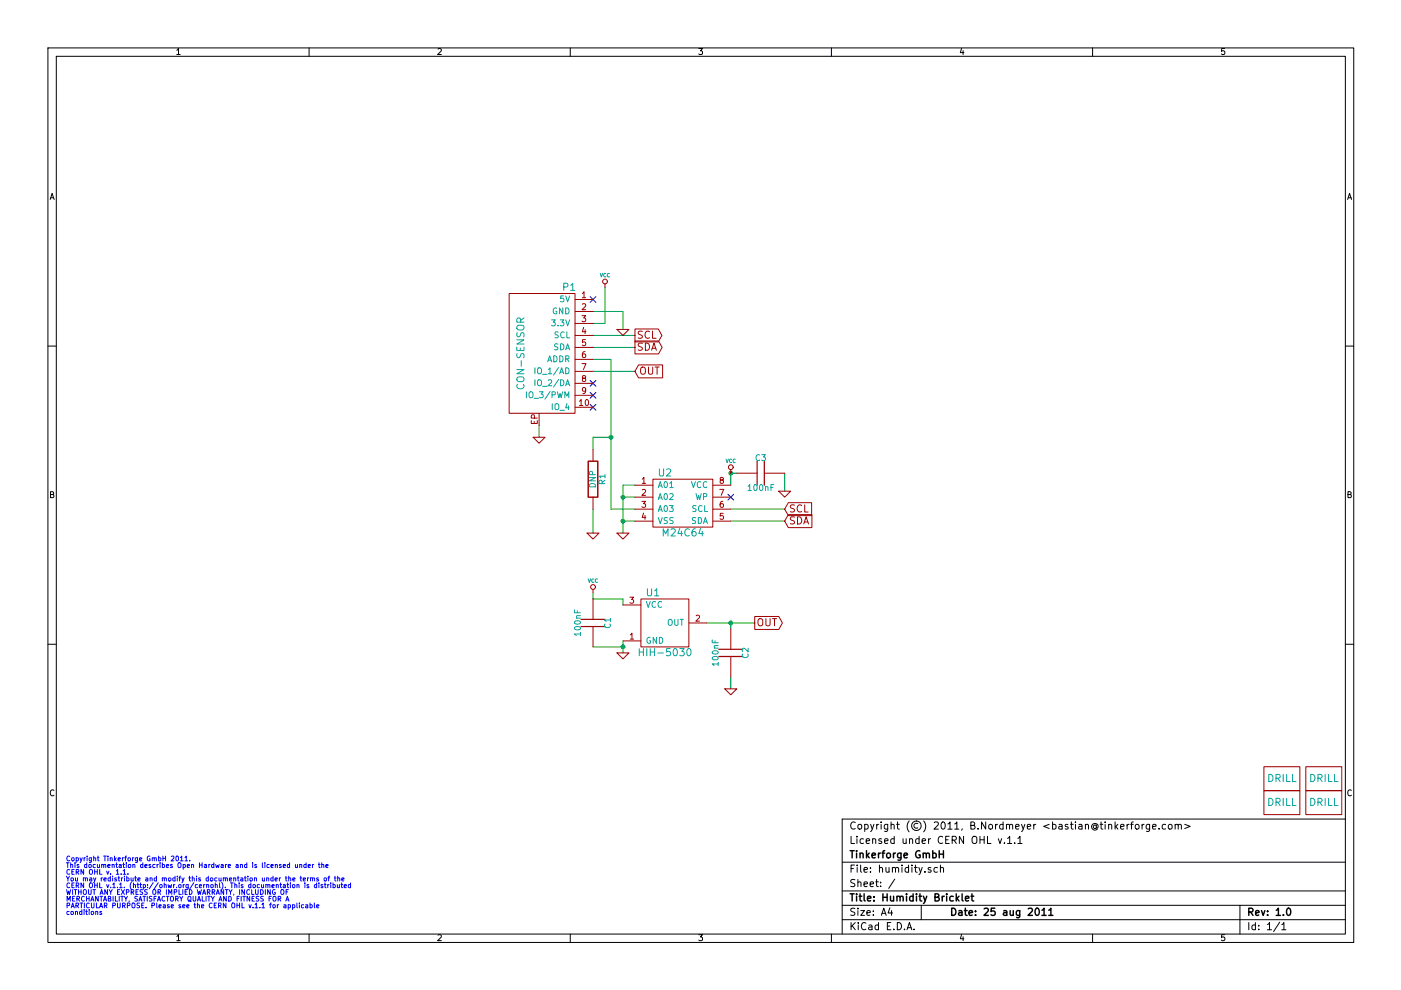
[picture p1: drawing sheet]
EESchema Schematic File Version 2  date Do 25 Aug 2011 13:20:14 CEST
LIBS:power
LIBS:device
LIBS:transistors
LIBS:conn
LIBS:linear
LIBS:regul
LIBS:74xx
LIBS:cmos4000
LIBS:adc-dac
LIBS:memory
LIBS:xilinx
LIBS:special
LIBS:microcontrollers
LIBS:dsp
LIBS:microchip
LIBS:analog_switches
LIBS:motorola
LIBS:texas
LIBS:intel
LIBS:audio
LIBS:interface
LIBS:digital-audio
LIBS:philips
LIBS:display
LIBS:cypress
LIBS:siliconi
LIBS:opto
LIBS:atmel
LIBS:contrib
LIBS:valves
LIBS:tinkerforge
LIBS:humidity-cache
EELAYER 25  0
EELAYER END
$Descr A4 11700 8267
encoding utf-8
Sheet 1 1
Title "Humidity Bricklet"
Date "25 aug 2011"
Rev "1.0"
Comp "Tinkerforge GmbH"
Comment1 "Licensed under CERN OHL v.1.1"
Comment2 "Copyright (©) 2011, B.Nordmeyer <bastian@tinkerforge.com>"
Comment3 ""
Comment4 ""
$EndDescr
Text Notes 550  7200 0    40   ~ 0
Copyright Tinkerforge GmbH 2011.\nThis documentation describes Open Hardware and is licensed under the\nCERN OHL v. 1.1.\nYou may redistribute and modify this documentation under the terms of the\nCERN OHL v.1.1. (http://ohwr.org/cernohl). This documentation is distributed\nWITHOUT ANY EXPRESS OR IMPLIED WARRANTY, INCLUDING OF\nMERCHANTABILITY, SATISFACTORY QUALITY AND FITNESS FOR A\nPARTICULAR PURPOSE. Please see the CERN OHL v.1.1 for applicable\nconditions\n
NoConn ~ 4950 2500
Wire Wire Line
	5050 2400 5050 2700
Wire Wire Line
	5050 2700 4950 2700
Connection ~ 6100 5200
Wire Wire Line
	6300 5200 5900 5200
Wire Wire Line
	6100 5750 6100 5650
Wire Wire Line
	6100 5200 6100 5250
Wire Wire Line
	4950 4950 4950 5000
Wire Wire Line
	4950 5000 5200 5000
Connection ~ 5200 5400
Wire Wire Line
	5200 5350 5200 5450
Wire Wire Line
	5100 3000 5100 4250
Connection ~ 5100 3650
Wire Wire Line
	5100 3650 4950 3650
Wire Wire Line
	4950 3650 4950 3750
Connection ~ 6100 3950
Wire Wire Line
	6150 3950 6100 3950
Wire Wire Line
	6550 4100 6550 3950
Wire Wire Line
	4950 3100 5300 3100
Wire Wire Line
	6100 4350 6550 4350
Wire Wire Line
	4950 2800 5300 2800
Connection ~ 5200 4150
Wire Wire Line
	5300 4050 5200 4050
Wire Wire Line
	5200 4050 5200 4450
Wire Wire Line
	5200 4350 5300 4350
Wire Wire Line
	4500 3650 4500 3550
Wire Wire Line
	5100 3000 4950 3000
Wire Wire Line
	5100 4250 5300 4250
Wire Wire Line
	5200 4150 5300 4150
Connection ~ 5200 4350
Wire Wire Line
	4950 2900 5300 2900
Wire Wire Line
	6100 4250 6550 4250
Wire Wire Line
	6100 3950 6100 4050
Wire Wire Line
	4950 4450 4950 4250
Wire Wire Line
	5200 5400 4950 5400
Wire Wire Line
	5200 5000 5200 5050
Wire Wire Line
	4950 2600 5200 2600
Wire Wire Line
	5200 2600 5200 2750
$Comp
L C C2
U 1 1
P 6100 5450
F 0 "C2" V 6200 5450 50  0000 L CNN
F 1 "100nF" V 5950 5450 50  0000 L CNN
F 2 "0603" H 6100 5450 60  0001 C CNN
	1    6100 5450
	1    0    0    -1  
$EndComp
$Comp
L GND #PWR9
U 1 1
P 6100 5750
F 0 "#PWR9" H 6100 5750 30  0001 C CNN
F 1 "GND" H 6100 5680 30  0001 C CNN
	1    6100 5750
	1    0    0    -1  
$EndComp
$Comp
L VCC #PWR4
U 1 1
P 4950 4950
F 0 "#PWR4" H 4950 5050 30  0001 C CNN
F 1 "VCC" H 4950 5050 30  0000 C CNN
	1    4950 4950
	1    0    0    -1  
$EndComp
Text GLabel 6300 5200 2    60   Output ~ 0
OUT
$Comp
L HIH-4030 U1
U 1 1
P 5550 5200
F 0 "U1" H 5450 5450 60  0000 C CNN
F 1 "HIH-5030" H 5550 4950 60  0000 C CNN
F 2 "HIH-4030" H 5550 5200 60  0001 C CNN
	1    5550 5200
	1    0    0    -1  
$EndComp
Text GLabel 5300 3100 2    60   Input ~ 0
OUT
$Comp
L GND #PWR7
U 1 1
P 5200 5450
F 0 "#PWR7" H 5200 5450 30  0001 C CNN
F 1 "GND" H 5200 5380 30  0001 C CNN
	1    5200 5450
	1    0    0    -1  
$EndComp
$Comp
L C C1
U 1 1
P 4950 5200
F 0 "C1" V 5050 5200 50  0000 L CNN
F 1 "100nF" V 4800 5200 50  0000 L CNN
F 2 "0603" H 4950 5200 60  0001 C CNN
	1    4950 5200
	1    0    0    -1  
$EndComp
NoConn ~ 4950 3200
$Comp
L GND #PWR3
U 1 1
P 4950 4450
F 0 "#PWR3" H 4950 4450 30  0001 C CNN
F 1 "GND" H 4950 4380 30  0001 C CNN
	1    4950 4450
	1    0    0    -1  
$EndComp
$Comp
L R R1
U 1 1
P 4950 4000
F 0 "R1" V 5030 4000 50  0000 C CNN
F 1 "DNP" V 4950 4000 50  0000 C CNN
F 2 "0603" H 4950 4000 60  0001 C CNN
	1    4950 4000
	1    0    0    -1  
$EndComp
$Comp
L GND #PWR10
U 1 1
P 6550 4100
F 0 "#PWR10" H 6550 4100 30  0001 C CNN
F 1 "GND" H 6550 4030 30  0001 C CNN
	1    6550 4100
	1    0    0    -1  
$EndComp
NoConn ~ 6100 4150
$Comp
L DRILL U3
U 1 1
P 10700 6500
F 0 "U3" H 10750 6550 60  0001 C CNN
F 1 "DRILL" H 10700 6500 60  0000 C CNN
F 2 "Drill" H 10700 6500 60  0001 C CNN
	1    10700 6500
	1    0    0    -1  
$EndComp
$Comp
L DRILL U4
U 1 1
P 10700 6700
F 0 "U4" H 10750 6750 60  0001 C CNN
F 1 "DRILL" H 10700 6700 60  0000 C CNN
F 2 "Drill" H 10700 6700 60  0001 C CNN
	1    10700 6700
	1    0    0    -1  
$EndComp
$Comp
L DRILL U6
U 1 1
P 11050 6700
F 0 "U6" H 11100 6750 60  0001 C CNN
F 1 "DRILL" H 11050 6700 60  0000 C CNN
F 2 "Drill" H 11050 6700 60  0001 C CNN
	1    11050 6700
	1    0    0    -1  
$EndComp
$Comp
L DRILL U5
U 1 1
P 11050 6500
F 0 "U5" H 11100 6550 60  0001 C CNN
F 1 "DRILL" H 11050 6500 60  0000 C CNN
F 2 "Drill" H 11050 6500 60  0001 C CNN
	1    11050 6500
	1    0    0    -1  
$EndComp
NoConn ~ 4950 3300
NoConn ~ 4950 3400
$Comp
L C C3
U 1 1
P 6350 3950
F 0 "C3" V 6450 3950 50  0000 L CNN
F 1 "100nF" V 6200 3950 50  0000 L CNN
F 2 "0603" H 6350 3950 60  0001 C CNN
	1    6350 3950
	0    -1   -1   0   
$EndComp
Text GLabel 6550 4350 2    60   Input ~ 0
SDA
Text GLabel 6550 4250 2    60   Input ~ 0
SCL
Text GLabel 5300 2900 2    60   Output ~ 0
SDA
Text GLabel 5300 2800 2    60   Output ~ 0
SCL
$Comp
L VCC #PWR8
U 1 1
P 6100 3950
F 0 "#PWR8" H 6100 4050 30  0001 C CNN
F 1 "VCC" H 6100 4050 30  0000 C CNN
	1    6100 3950
	1    0    0    -1  
$EndComp
$Comp
L GND #PWR6
U 1 1
P 5200 4450
F 0 "#PWR6" H 5200 4450 30  0001 C CNN
F 1 "GND" H 5200 4380 30  0001 C CNN
	1    5200 4450
	1    0    0    -1  
$EndComp
$Comp
L CAT24C U2
U 1 1
P 5700 4450
F 0 "U2" H 5550 4950 60  0000 C CNN
F 1 "M24C64" H 5700 4450 60  0000 C CNN
F 2 "TSSOP8" H 5700 4450 60  0001 C CNN
	1    5700 4450
	1    0    0    -1  
$EndComp
$Comp
L VCC #PWR2
U 1 1
P 5050 2400
F 0 "#PWR2" H 5050 2500 30  0001 C CNN
F 1 "VCC" H 5050 2500 30  0000 C CNN
	1    5050 2400
	1    0    0    -1  
$EndComp
$Comp
L GND #PWR5
U 1 1
P 5200 2750
F 0 "#PWR5" H 5200 2750 30  0001 C CNN
F 1 "GND" H 5200 2680 30  0001 C CNN
	1    5200 2750
	1    0    0    -1  
$EndComp
$Comp
L GND #PWR1
U 1 1
P 4500 3650
F 0 "#PWR1" H 4500 3650 30  0001 C CNN
F 1 "GND" H 4500 3580 30  0001 C CNN
	1    4500 3650
	1    0    0    -1  
$EndComp
$Comp
L CON-SENSOR P1
U 1 1
P 4500 2950
F 0 "P1" H 4250 3500 60  0000 C CNN
F 1 "CON-SENSOR" V 4650 2950 60  0000 C CNN
F 2 "CON-SENSOR" H 4500 2950 60  0001 C CNN
	1    4500 2950
	-1   0    0    -1  
$EndComp
$EndSCHEMATC
